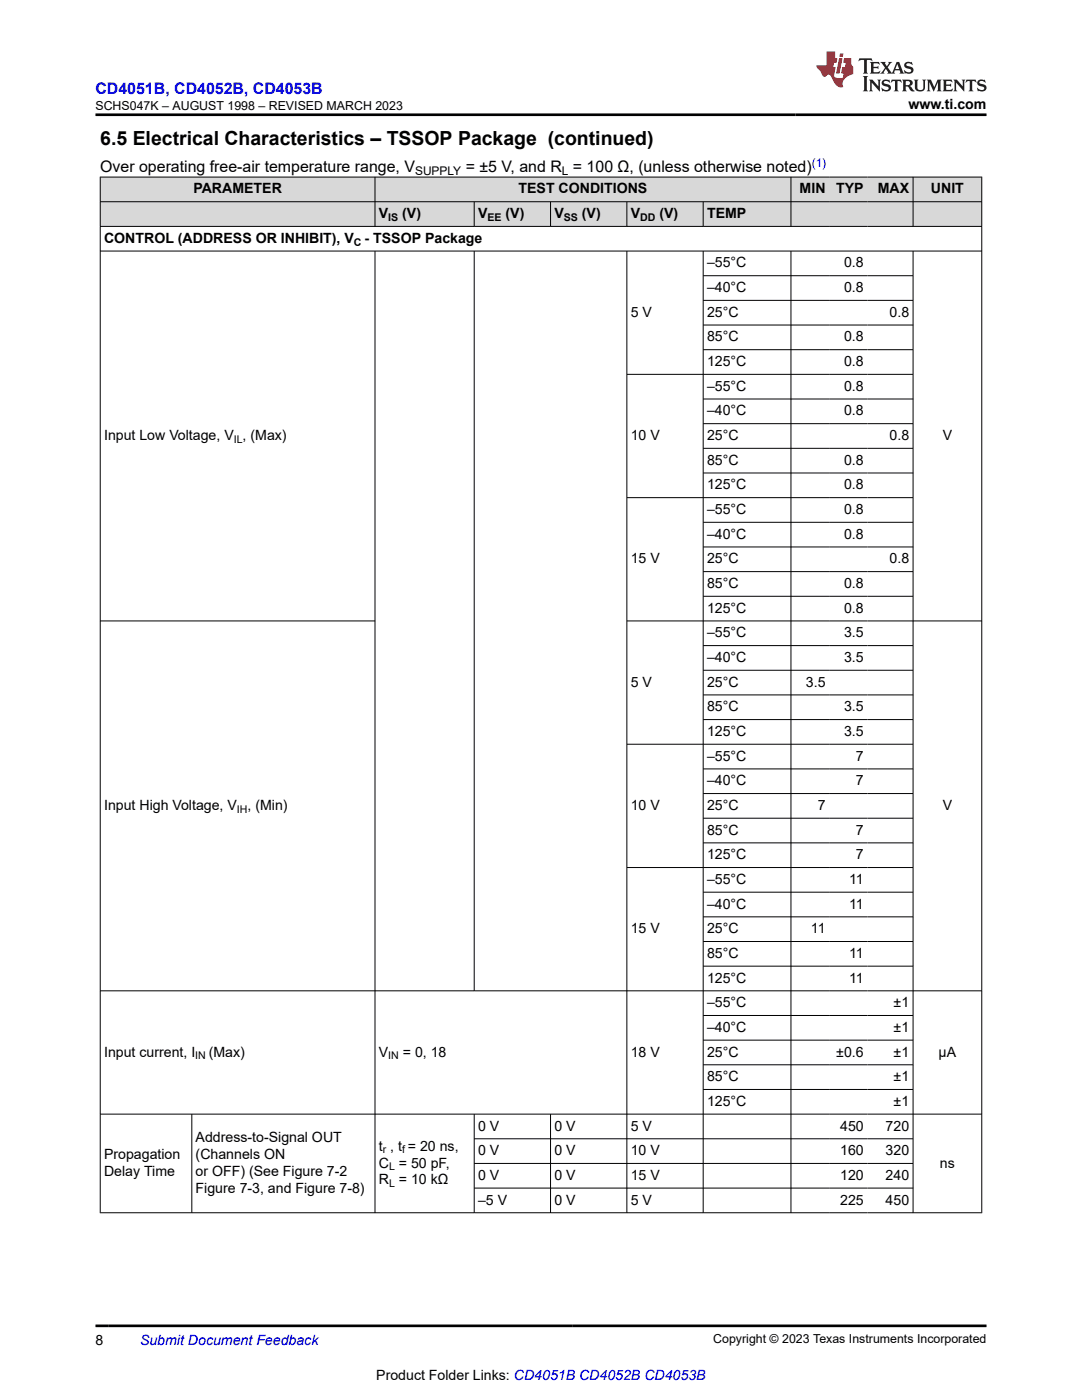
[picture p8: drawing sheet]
<svg xmlns="http://www.w3.org/2000/svg" width="216mm" height="279mm" viewBox="0 0 216 279" stroke-linecap="round" stroke-linejoin="round" font-family="sans-serif">
<g fill="#d8d8d8">
<path d="M20 35.3h175.9v5h-175.9z" fill-rule="evenodd"/>
<path d="M20 40.3h175.9v4.9h-175.9z" fill-rule="evenodd"/>
<path d="M20.1 35.4h54.7v4.8h-54.7z" fill-rule="evenodd"/>
<path d="M74.9 35.4h82.9v4.8h-82.9z" fill-rule="evenodd"/>
<path d="M157.9 35.4h7.5v4.8h-7.5z" fill-rule="evenodd"/>
<path d="M165.4 35.4h7.7v4.8h-7.7z" fill-rule="evenodd"/>
<path d="M173.1 35.4h9v4.8h-9z" fill-rule="evenodd"/>
<path d="M182.3 35.4h13.5v4.8h-13.5z" fill-rule="evenodd"/>
<path d="M20.1 40.3h54.7v4.8h-54.7z" fill-rule="evenodd"/>
<path d="M74.9 40.3h19.7v4.8h-19.7z" fill-rule="evenodd"/>
<path d="M94.7 40.3h15.1v4.8h-15.1z" fill-rule="evenodd"/>
<path d="M109.9 40.3h15.1v4.8h-15.1z" fill-rule="evenodd"/>
<path d="M125.1 40.3h15.2v4.8h-15.2z" fill-rule="evenodd"/>
<path d="M140.4 40.3h17.4v4.8h-17.4z" fill-rule="evenodd"/>
<path d="M157.9 40.3h7.5v4.8h-7.5z" fill-rule="evenodd"/>
<path d="M165.4 40.3h7.7v4.8h-7.7z" fill-rule="evenodd"/>
<path d="M173.1 40.3h9v4.8h-9z" fill-rule="evenodd"/>
<path d="M182.3 40.3h13.5v4.8h-13.5z" fill-rule="evenodd"/>
</g>
<g fill="none" stroke="#000" stroke-width=".2">
<path d="M19.9 35.3h176.1M20 35.3v206.8M74.8 35.3v9.9M157.8 35.3v9.9M182.2 35.3v9.9M195.9 35.3v206.8M19.9 40.3h176.1M19.9 45.2h176.1M19.9 50.1h176.1M74.8 50.1v192M94.6 40.3v4.9M94.6 50.1v147.7"/>
<path d="M109.9 40.3v4.9M125.1 40.3v4.9M125.1 50.1v192M140.3 40.3v4.9M140.3 50.1v192M140.3 55h42M140.3 59.9h42M157.8 50.1v192M182.2 50.1v192M140.3 64.9h42M140.3 69.8h42M140.3 79.6h42"/>
<path d="M182.3 74.7h-57.2M140.3 84.6h42M140.3 89.5h42M140.3 94.4h42M182.3 99.3h-57.2M140.3 104.2h42M140.3 109.2h42M140.3 114.1h42M140.3 119h42M19.9 123.9h55M125.1 123.9h70.9M140.3 128.8h42"/>
<path d="M140.3 133.8h42M140.3 138.7h42M125.1 148.5h57.2M140.3 143.6h42M140.3 153.4h42M140.3 158.4h42M125.1 173.1h57.2M140.3 163.3h42M140.3 168.2h42M140.3 178.1h42M19.9 197.7h176.1M140.3 183h42"/>
<path d="M140.3 187.9h42M140.3 192.8h42M140.3 202.7h42M140.3 207.6h42M140.3 212.5h42M140.3 217.4h42M19.9 222.3h176.1M38.3 222.3v19.8M94.6 222.3v19.8M94.6 227.3h87.7M94.6 232.2h87.7M94.6 237.1h87.7"/>
<path d="M109.9 222.3v19.8M19.9 242h176.1"/>
</g>
<path d="M171.5 11.6l-.2 .6 .5-.2h.6v.1v2.2l-.2 .4h1l-.2-.4v-2.2v-.1h.5l.6 .2-.2-.6zM173.6 12.4l.2 .3v1.6l-.2 .4h1.9l.1-.6a1.08 1.08 0 0 1-1.3 .2v-.7h.6l.4 .2v-.7l-.4 .2h-.6v-.5l.2-.2a1 1 0 0 1 1 .3l-.1-.5zM175.7 12.4l.9 1.1-1 1.2h.9l-.2-.2 .5-.8 .4 .8-.2 .2h1.6l-.2-.2 .2-.5h.9l.1 .5-.1 .2h.9l-.2-.4-.8-1.9h-.5l-.9 2.1-.9-1.1 .9-1h-.8l.2 .2-.4 .6-.4-.6 .2-.2zM179 12.8l.4 1h-.7zM180.7 12.5a.65 .65 0 0 0-.2 .7 .65 .65 0 0 0 .6 .5l.6 .1 .1 .3a.79 .79 0 0 1-.7 .4 .79 .79 0 0 1-.7-.5l.1 .7 .2-.1a.93 .93 0 0 0 1.1 0 .93 .93 0 0 0 .4-.9 1.46 1.46 0 0 0-1.2-.6l-.1-.3a1.09 1.09 0 0 1 1.2 .2l-.2-.6-.1 .1-.5-.2zM172.2 15.2l.2 .4v2.2l-.2 .4h1l-.2-.4v-2.2l.2-.4zM173.4 15.9l.2 .4v1.5l-.2 .4h.8l-.3-.4 .1-1.3 1.6 1.8v-2l.2-.4h-.7l.1 .2 .1 1.1-1.2-1.3zM176.2 16a.65 .65 0 0 0-.2 .8 .65 .65 0 0 0 .6 .4l.6 .2 .1 .2a.79 .79 0 0 1-.7 .4 .79 .79 0 0 1-.7-.5l.1 .7 .2-.1a.93 .93 0 0 0 1.1 .1 .93 .93 0 0 0 .4-1 1.46 1.46 0 0 0-1.2-.5l-.1-.4a1.09 1.09 0 0 1 1.2 .2l-.1-.6-.2 .1-.5-.1zM177.9 15.9l-.1 .6a.63 .63 0 0 1 .8-.3v1.6l-.3 .4h1l-.2-.4v-1.6a.66 .66 0 0 1 .8 .3l-.1-.6zM180 15.9l.2 .4v1.5l-.2 .4h1l-.2-.2-.1-.7h.5l.1 .2a.79 .79 0 0 0 1.2 .6l-1-.9a.61 .61 0 0 0 .6-.6 .61 .61 0 0 0-.5-.7zM180.8 16.2h.1a.47 .47 0 0 1 .5 .1 .47 .47 0 0 1 .1 .5l-.1 .1-.7 .1zM182.3 15.9l.2 .2a2.27 2.27 0 0 0 .4 2 1.04 1.04 0 0 0 1.7-.7v-1.3l.2-.2h-.8l.2 .4v1.1a.6 .6 0 0 1-.6 .6 .6 .6 0 0 1-.6-.6v-1.1l.3-.4zM184.9 15.9l.2 .4v1.5l-.2 .4h.8l-.3-.4v-1.4l.9 1.9 .9-1.9v1.4l-.3 .4h1l-.2-.4v-1.5l.2-.4h-.8l-.7 1.5-.6-1.5zM188.1 15.9l.2 .4v1.5l-.2 .4h1.9l.1-.6a1.09 1.09 0 0 1-1.3 .2v-.7h.6l.4 .2v-.6l-.4 .2h-.6v-.6l.2-.1a1.01 1.01 0 0 1 1 .3l-.1-.6zM190.2 15.9l.3 .4v1.5l-.3 .4h.8l-.2-.4v-1.3l1.6 1.8v-2l.2-.4h-.7l.2 .2v1.1l-1.2-1.3zM192.8 15.9l-.1 .6a.63 .63 0 0 1 .8-.3v1.6l-.3 .4h1l-.2-.4v-1.6a.66 .66 0 0 1 .8 .3l-.1-.6zM195.2 16a.65 .65 0 0 0-.2 .8 .65 .65 0 0 0 .6 .4l.6 .2 .2 .2a.79 .79 0 0 1-.7 .4 .79 .79 0 0 1-.7-.5l.1 .7 .2-.1a.93 .93 0 0 0 1 .1 .93 .93 0 0 0 .5-1 1.46 1.46 0 0 0-1.3-.5v-.4a1.09 1.09 0 0 1 1.2 .2l-.2-.6-.2 .1-.5-.1z" fill="#231f20"/>
<path d="M164.9 10.3v2.7h-2l.1 .4 .8 1a.95 .95 0 0 0 1 .9 .59 .59 0 0 1 .5-.4 .59 .59 0 0 1 .5 .3l.4 .8a1.59 1.59 0 0 0 2.1 1.4 1.61 1.61 0 0 1 1-2.3l1-.3-.1-1.5a1.59 1.59 0 0 1-.3-1.7h-1.5l-.2 .9h.6l-.2 .9h-.5l-.2 .9v.3l.4 .1-.1 .9h-.7a.73 .73 0 0 1-1-.7l.3-1.5h-.5l.1-.9h.5l.2-.9h-.5v-1.3zM167.4 11.6l-.6 3.1h.7l.6-3.1zM167.6 10.7l-.1 .6h.7l.1-.6z" fill="#ed1c24"/>
<path d="M19.1 22.9h177.8M19.1 264.6h177.8" fill="none" stroke="#000" stroke-width=".53"/>
<text font-size="3.9" x="20" y="28.8">6.5 Electrical Characteristics – TSSOP Package (continued)</text>
<text font-size="3.2" fill="#00f" x="19.1" y="18.7">CD4051B, CD4052B, CD4053B</text>
<g font-size="3.2">
<text x="20" y="34.3">Over operating free-air temperature range, V</text>
<text x="92.9" y="34.3">= ±5 V, and R = 100 Ω, (unless otherwise noted)</text>
</g>
<g font-size="2.8">
<text x="181.3" y="21.8">www.ti.com</text>
<text x="38.6" y="38.6">PARAMETER</text>
<text x="103.5" y="38.6">TEST CONDITIONS</text>
<text x="159.6" y="38.6">MIN</text>
<text x="166.9" y="38.6">TYP</text>
<text x="175.2" y="38.6">MAX</text>
<text x="185.8" y="38.6">UNIT</text>
<text x="75.6" y="43.5">V</text>
<text x="80.3" y="43.5">(V)</text>
<text x="95.4" y="43.5">V</text>
<text x="100.9" y="43.5">(V)</text>
<text x="110.6" y="43.5">V</text>
<text x="116.1" y="43.5">(V)</text>
<text x="125.8" y="43.5">V</text>
<text x="131.6" y="43.5">(V)</text>
<text x="141.1" y="43.5">TEMP</text>
<text x="20.8" y="48.5">CONTROL (ADDRESS OR INHIBIT), V</text>
<text x="72.7" y="48.5">- TSSOP Package</text>
<text x="141.1" y="53.4">–55°C</text>
<text x="168.4" y="53.4">0.8</text>
<text x="141.1" y="58.3">–40°C</text>
<text x="168.4" y="58.3">0.8</text>
<text x="125.9" y="63.2">5 V</text>
<text x="141.1" y="63.2">25°C</text>
<text x="177.5" y="63.2">0.8</text>
<text x="141.1" y="68.1">85°C</text>
<text x="168.4" y="68.1">0.8</text>
<text x="141.1" y="73.1">125°C</text>
<text x="141.1" y="78">–55°C</text>
<text x="168.4" y="73.1">0.8</text>
<text x="168.4" y="78">0.8</text>
<text x="141.1" y="82.9">–40°C</text>
<text x="168.4" y="82.9">0.8</text>
<text x="20.8" y="87.8">Input Low Voltage, V , (Max)</text>
<text x="125.9" y="87.8">10 V</text>
<text x="141.1" y="87.8">25°C</text>
<text x="177.5" y="87.8">0.8</text>
<text x="188.1" y="87.8">V</text>
<text x="141.1" y="92.7">85°C</text>
<text x="168.4" y="92.7">0.8</text>
<text x="141.1" y="97.7">125°C</text>
<text x="168.4" y="97.7">0.8</text>
<text x="141.1" y="102.6">–55°C</text>
<text x="141.1" y="107.5">–40°C</text>
<text x="168.4" y="102.6">0.8</text>
<text x="168.4" y="107.5">0.8</text>
<text x="125.9" y="112.4">15 V</text>
<text x="141.1" y="112.4">25°C</text>
<text x="177.5" y="112.4">0.8</text>
<text x="141.1" y="117.4">85°C</text>
<text x="168.4" y="117.4">0.8</text>
<text x="141.1" y="122.3">125°C</text>
<text x="168.4" y="122.3">0.8</text>
<text x="141.1" y="127.2">–55°C</text>
<text x="168.4" y="127.2">3.5</text>
<text x="125.9" y="137">5 V</text>
<text x="141.1" y="132.1">–40°C</text>
<text x="141.1" y="137">25°C</text>
<text x="160.8" y="137">3.5</text>
<text x="168.4" y="132.1">3.5</text>
<text x="141.1" y="142">85°C</text>
<text x="168.4" y="142">3.5</text>
<text x="141.1" y="146.9">125°C</text>
<text x="168.4" y="146.9">3.5</text>
<text x="141.1" y="151.8">–55°C</text>
<text x="170.8" y="151.8">7</text>
<text x="20.8" y="161.6">Input High Voltage, V</text>
<text x="49.4" y="161.6">, (Min)</text>
<text x="125.9" y="161.6">10 V</text>
<text x="141.1" y="156.7">–40°C</text>
<text x="141.1" y="161.6">25°C</text>
<text x="163.2" y="161.6">7</text>
<text x="170.8" y="156.7">7</text>
<text x="188.1" y="161.6">V</text>
<text x="141.1" y="166.6">85°C</text>
<text x="170.8" y="166.6">7</text>
<text x="141.1" y="171.5">125°C</text>
<text x="170.8" y="171.5">7</text>
<text x="141.1" y="176.4">–55°C</text>
<text x="169.4" y="176.4">11</text>
<text x="141.1" y="181.3">–40°C</text>
<text x="169.4" y="181.3">11</text>
<text x="125.9" y="186.3">15 V</text>
<text x="141.1" y="186.3">25°C</text>
<text x="141.1" y="191.2">85°C</text>
<text x="161.8" y="186.3">11</text>
<text x="169.4" y="191.2">11</text>
<text x="141.1" y="196.1">125°C</text>
<text x="169.4" y="196.1">11</text>
<text x="141.1" y="201">–55°C</text>
<text x="178.3" y="201">±1</text>
<text x="141.1" y="205.9">–40°C</text>
<text x="178.3" y="205.9">±1</text>
<text x="20.8" y="210.9">Input current, I</text>
<text x="41.7" y="210.9">(Max)</text>
<text x="75.6" y="210.9">V</text>
<text x="80.4" y="210.9">= 0, 18</text>
<text x="125.9" y="210.9">18 V</text>
<text x="141.1" y="210.9">25°C</text>
<text x="141.1" y="215.8">85°C</text>
<text x="166.9" y="210.9">±0.6</text>
<text x="178.3" y="210.9">±1</text>
<text x="178.3" y="215.8">±1</text>
<text x="187.3" y="210.9">µA</text>
<text x="141.1" y="220.7">125°C</text>
<text x="178.3" y="220.7">±1</text>
<text x="39" y="227.9">Address-to-Signal OUT</text>
<text x="95.4" y="225.6">0 V</text>
<text x="110.6" y="225.6">0 V</text>
<text x="125.9" y="225.6">5 V</text>
<text x="167.6" y="225.6">450</text>
<text x="176.7" y="225.6">720</text>
<text x="20.8" y="231.3">Propagation</text>
<text x="39" y="231.3">(Channels ON</text>
<text x="75.6" y="229.6">t , t = 20 ns,</text>
<text x="75.6" y="233">C = 50 pF,</text>
<text x="95.4" y="230.5">0 V</text>
<text x="110.6" y="230.5">0 V</text>
<text x="125.9" y="230.5">10 V</text>
<text x="167.6" y="230.5">160</text>
<text x="176.7" y="230.5">320</text>
<text x="187.6" y="233">ns</text>
<text x="20.8" y="234.7">Delay Time</text>
<text x="39" y="234.7">or OFF) (See Figure 7-2</text>
<text x="39" y="238.1">Figure 7-3, and Figure 7-8)</text>
<text x="75.6" y="236.4">R = 10 kΩ</text>
<text x="95.4" y="235.5">0 V</text>
<text x="110.6" y="235.5">0 V</text>
<text x="125.9" y="235.5">15 V</text>
<text x="167.6" y="235.5">120</text>
<text x="176.7" y="235.5">240</text>
<text x="95.4" y="240.4">–5 V</text>
<text x="110.6" y="240.4">0 V</text>
<text x="125.9" y="240.4">5 V</text>
<text x="167.6" y="240.4">225</text>
<text x="176.7" y="240.4">450</text>
<text x="19.1" y="268.4">8</text>
<text x="75.1" y="275.3">Product Folder Links: CD4051B CD4052B CD4053B</text>
</g>
<text font-size="2.8" fill="#00f" x="27.9" y="268.4">Submit Document Feedback</text>
<g font-size="2.5">
<text x="19.1" y="21.9">SCHS047K – AUGUST 1998 – REVISED MARCH 2023</text>
<text x="142.3" y="268.1">Copyright © 2023 Texas Instruments Incorporated</text>
</g>
<g font-size="2.4">
<text x="82.8" y="34.9">SUPPLY</text>
<text x="112.1" y="34.9">L</text>
</g>
<text font-size="2.4" fill="#00f" x="162" y="33.2">(1)</text>
<g font-size="2.1">
<text x="77.5" y="44.1">IS</text>
<text x="97.3" y="44.1">EE</text>
<text x="112.5" y="44.1">SS</text>
<text x="127.7" y="44.1">DD</text>
<text x="70.6" y="49">C</text>
<text x="46.7" y="88.4">IL</text>
<text x="47.3" y="162.2">IH</text>
<text x="39" y="211.4">IN</text>
<text x="77.5" y="211.4">IN</text>
<text x="76.4" y="230.2">r</text>
<text x="77.6" y="233.6">L</text>
<text x="80.2" y="230.2">f</text>
<text x="77.6" y="237">L</text>
</g>
</svg>
